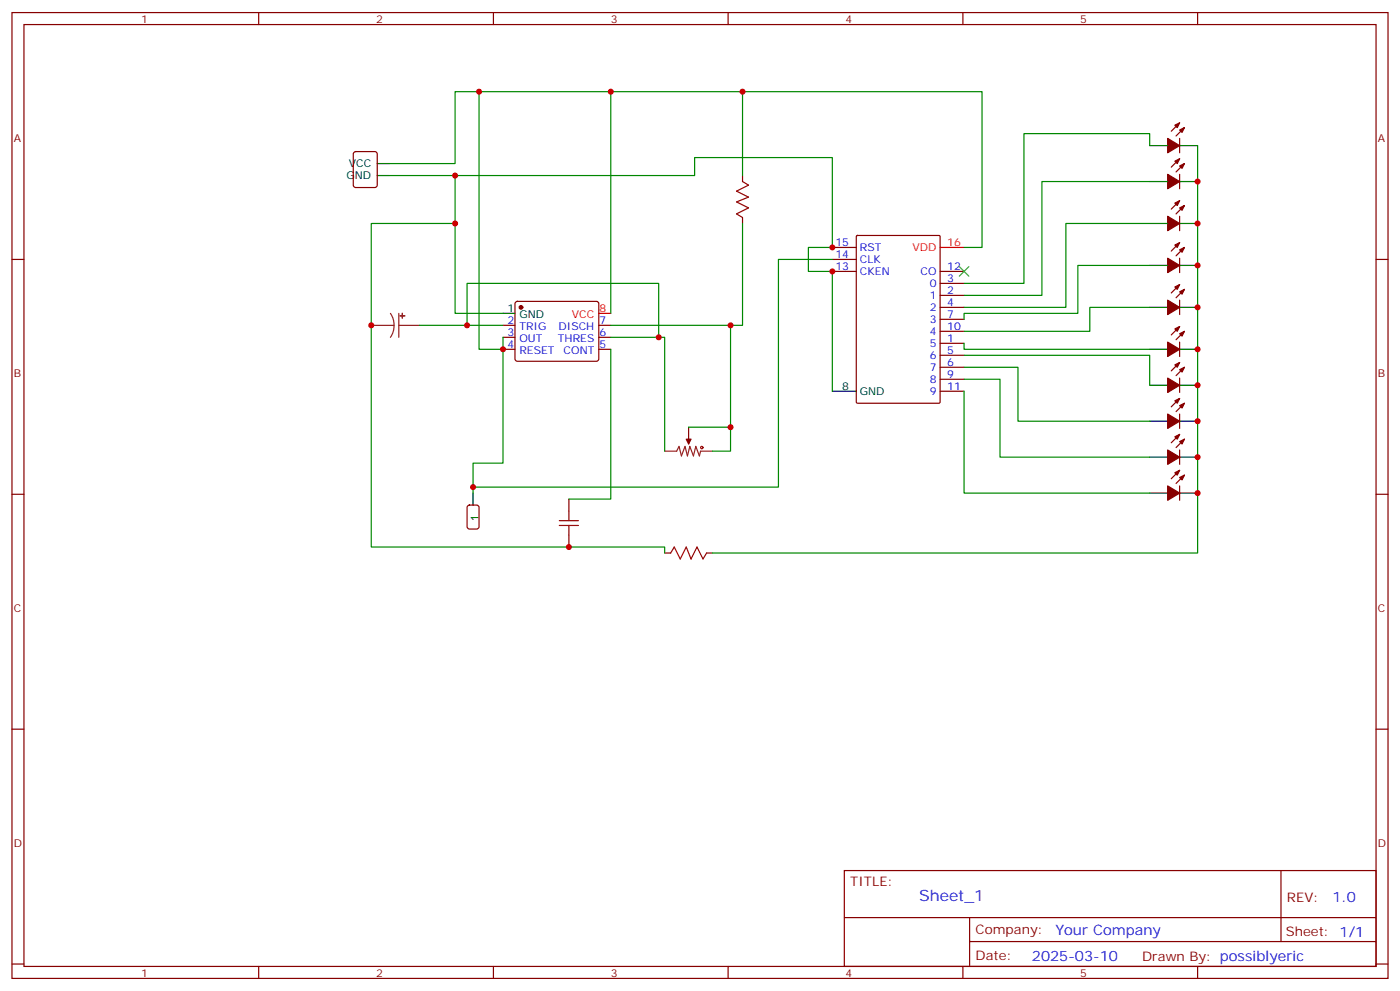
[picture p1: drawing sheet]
<svg xmlns="http://www.w3.org/2000/svg" width="412mm" height="292mm" viewBox="0 0 412 292" stroke-linecap="round" stroke-linejoin="round" font-family="sans-serif">
<g fill="none" stroke="#870000" stroke-width=".35">
<path d="M3.5 3.7h405.4v284.3h-405.4zM7.1 7.2h398.2v277.3h-398.2zM76.2 3.7v3.5M145.3 3.7v3.5M214.5 3.7v3.5M283.6 3.7v3.5M352.8 3.7v3.5M347.5 36.2l-2.5 2.4M348.9 37.6l-2.5 2.4M104.3 44.8l.5-.2h5.6l.7 .5v9.4l-.4 .7h-5.9l-.7-.5v-9.4zM218.7 51.7v1.7M347.5 40.7v4.3"/>
<path d="M347.5 51.3v4.3M347.5 46.7l-2.5 2.5M347.5 59.1l-2.5 2.5M348.9 48.2l-2.5 2.4M3.5 76.4h3.6M218.7 64v1.8M245.2 76.4h7M245.2 79.9h7M245.2 72.8h7M252.3 69.5l.3-.2h24l.3 .2v48.9l-.2 .3h-24.1l-.3-.2zM276.9 79.9h7.1M347.5 63.7v4.2"/>
<path d="M347.5 76v4.3M347.5 71.4l-2.5 2.5M348.9 60.5l-2.5 2.5M348.9 72.8l-2.5 2.5M405.3 76.4h3.6M148.2 95.8h3.5M148.2 99.3h3.5M151.9 88.9l.5-.2h23.3l.5 .2 .2 .5-.1 16.5-.6 .5-23.6-.1-.4-.6v-16.3zM176.4 95.8h3.5M176.4 99.3h3.5M276.9 87h7.1M276.9 83.4h7.1"/>
<path d="M276.9 90.5h7.1M276.9 94h7.1M276.9 97.5h7.1M347.5 88.4v4.2M347.5 83.8l-2.5 2.5M347.5 96.1l-2.5 2.5M348.9 85.2l-2.5 2.5M348.9 97.5l-2.5 2.5M148.2 102.8h3.5M176.4 102.8h3.5M276.9 101.1h7.1M276.9 104.6h7.1"/>
<path d="M276.9 108.1h7.1M276.9 111.7h7.1M276.9 115.2h7.1M347.5 100.7v4.3M347.5 111.3v4.2M347.5 106.7l-2.5 2.5M347.5 117.3l-2.5 2.5M348.9 108.1l-2.5 2.5M348.9 118.7l-2.5 2.5M202.8 125.8v3.5M347.5 121.9v4.2M347.5 132.5v4.2"/>
<path d="M347.5 127.9l-2.5 2.5M347.5 138.5l-2.5 2.4M348.9 129.3l-2.5 2.5M348.9 139.9l-2.5 2.4M3.5 145.5h3.6M167.6 146.9v3.6M167.6 157.5v3.5M347.5 143.1v4.2M405.3 145.5h3.6M195.8 162.8h1.8M208.1 162.8h1.8M3.5 214.7h3.6"/>
<path d="M405.3 214.7h3.6M248.7 256.3h156.6v28.2h-156.6zM377.3 256.3v20.9M248.7 270.1h156.5M285.6 277.2h119.6M285.6 270.1v14.2M3.5 283.8h3.6M76.2 284.5v3.5M145.3 284.5v3.5M214.5 284.5v3.5M283.6 284.5v3.5M352.8 284.5v3.5"/>
<path d="M405.3 283.8h3.6"/>
</g>
<g fill="#870000" stroke="#870000" stroke-width=".35">
<path d="M346.1 84.5l1.4-.7-.7 1.4z"/>
<path d="M347.5 85.9l1.4-.7-.7 1.4z"/>
<path d="M344 88.4l3.5 2.1-3.5 2.1z"/>
<path d="M202.1 129.3h1.5l-.8 1.4z"/>
<path d="M346.1 36.9l1.4-.7-.7 1.4z"/>
<path d="M347.5 38.3l1.4-.7-.7 1.4z"/>
<path d="M344 40.7l3.5 2.2-3.5 2.1z"/>
<path d="M346.1 47.4l1.4-.7-.7 1.5z"/>
<path d="M347.5 48.9l1.4-.7-.7 1.4z"/>
<path d="M344 51.3l3.5 2.1-3.5 2.2z"/>
<path d="M346.1 59.8l1.4-.7-.7 1.4z"/>
<path d="M347.5 61.2l1.4-.7-.7 1.4z"/>
<path d="M344 63.7l3.5 2.1-3.5 2.1z"/>
<path d="M346.1 72.1l1.4-.7-.7 1.4z"/>
<path d="M347.5 73.6l1.4-.8-.7 1.5z"/>
<path d="M344 76l3.5 2.1-3.5 2.2z"/>
<path d="M346.1 96.8l1.4-.7-.7 1.4z"/>
<path d="M347.5 98.2l1.4-.7-.7 1.5z"/>
<path d="M344 100.7l3.5 2.1-3.5 2.2z"/>
<path d="M346.1 107.4l1.4-.7-.7 1.4z"/>
<path d="M347.5 108.8l1.4-.7-.7 1.4z"/>
<path d="M344 111.3l3.5 2.1-3.5 2.1z"/>
<path d="M346.1 118l1.4-.7-.7 1.4z"/>
<path d="M347.5 119.4l1.4-.7-.7 1.4z"/>
<path d="M344 121.9l3.5 2.1-3.5 2.1z"/>
<path d="M346.1 128.6l1.4-.7-.7 1.4z"/>
<path d="M347.5 130l1.4-.7-.7 1.4z"/>
<path d="M344 132.5l3.5 2.1-3.5 2.1z"/>
<path d="M346.1 139.2l1.4-.7-.7 1.4z"/>
<path d="M347.5 140.6l1.4-.7-.7 1.4z"/>
<path d="M344 143.1l3.5 2.1-3.5 2.1z"/>
<circle cx="153.5" cy="90.5" r=".53"/>
</g>
<g fill="none" stroke="#000" stroke-width=".35">
<path d="M111.1 51.7h3.6M111.1 48.2h3.6M338.7 42.9h5.3M338.7 53.4h5.3M347.5 42.9h5.3M347.5 53.4h5.3M338.7 65.8h5.3M338.7 78.1h5.3M347.5 65.8h5.3M347.5 78.1h5.3M148.2 92.3h3.5M338.7 90.5h5.3"/>
<path d="M347.5 90.5h5.3M245.2 115.2h7M338.7 102.8h5.3M338.7 113.4h5.3M347.5 102.8h5.3M347.5 113.4h5.3M338.7 124h5.3M338.7 134.6h5.3M347.5 124h5.3M347.5 134.6h5.3M139.3 145.2v3.5M338.7 145.2h5.3"/>
<path d="M347.5 145.2h5.3"/>
</g>
<path d="M276.9 72.8h7.1M176.4 92.3h3.5" fill="none" stroke="#f00" stroke-width=".35"/>
<path d="M109.4 95.8h6.7M115 92.3l.8 1.6 .3 1.9M116.1 95.8l-.3 1.8-.8 1.7M117.5 95.8h6M117.5 92.3v7M195.8 132.8h3.5l.7-1.4 .7 2.8 1.1-2.8 .7 2.8 .7-2.8 1.1 2.8 .7-2.8 1 2.8 .4-1.4h3.5M202.8 129.3v1.4" fill="none" stroke="#8c2424" stroke-width=".35"/>
<g fill="#8c2424" stroke="#8c2424" stroke-width=".35">
<path d="M118.5 92.3v1.4z"/>
<path d="M117.8 93h1.4z"/>
</g>
<g fill="none" stroke="#a10000" stroke-width=".35">
<path d="M218.7 53.4l1.8 1.1-3.5 1.8 3.5 1.7-3.5 1.4 3.5 1.8-3.5 1.8 1.7 1M164.7 154.7h5.7M164.7 153.3h5.7M167.6 150.5v2.8M167.6 154.7v2.8M197.6 162.8l1-1.8 1.8 3.6 1.7-3.6 1.5 3.6 1.7-3.6 1.8 3.6 1-1.8"/>
<circle cx="206.7" cy="131.8" r=".35"/>
</g>
<path d="M137.8 148.9l.5-.2h2.1l.7 .4v5.9l-.5 .7-2.3 .1-.7-.5v-5.9z" fill="none" stroke="#900" stroke-width=".35"/>
<path d="M282.6 78.5l2.8 2.8M285.4 78.5l-2.8 2.8" fill="none" stroke="#3c3" stroke-width=".35"/>
<g fill="none" stroke="#008700" stroke-width=".35">
<path d="M141.1 27v75.8h7.1M179.9 27v65.3M218.7 27v24.7M114.7 48.2h19.4v-21.2h155.2v45.8h-5.3M114.7 51.7h89.9v-5.3h40.6v26.4h-7.1v7.1h7.1v35.3M134.1 51.7v40.6h14.1M338.7 42.9v-3.6h-37.1v44.1h-17.6M338.7 53.4h-31.8v33.6h-22.9M352.8 42.9v119.9h-142.9M134.1 65.8h-24.7v95.2h86.4v1.8M218.7 65.8v30h-3.5M245.2 76.4h-15.9v67h-90v1.8"/>
<path d="M338.7 65.8h-24.7v24.7h-30M338.7 78.1h-21.2v14.2h-33.5v1.7M123.5 95.8h24.7M137.6 95.8v-12.4h56.4v15.9M148.2 99.3v37h-8.9v7.1M179.9 99.3h15.9v33.5M179.9 95.8h35.3v30M338.7 90.5h-17.7v7h-37M179.9 102.8v44.1h-12.3M284 101.1v1.7h54.7M284 115.2v30h54.7M284 111.7h10.6v22.9h44.1"/>
<path d="M284 108.1h15.9v15.9h38.8M284 104.6h54.7v8.8M202.8 125.8h12.4v7h-5.3"/>
</g>
<g fill="#c00">
<circle cx="218.7" cy="27" r=".88"/>
<circle cx="179.9" cy="27" r=".88"/>
<circle cx="134.1" cy="51.7" r=".88"/>
<circle cx="134.1" cy="65.8" r=".88"/>
<circle cx="109.4" cy="95.8" r=".88"/>
<circle cx="167.6" cy="161" r=".88"/>
<circle cx="352.8" cy="90.5" r=".88"/>
<circle cx="352.8" cy="53.4" r=".88"/>
<circle cx="352.8" cy="65.8" r=".88"/>
<circle cx="352.8" cy="78.1" r=".88"/>
<circle cx="352.8" cy="102.8" r=".88"/>
<circle cx="352.8" cy="113.4" r=".88"/>
<circle cx="352.8" cy="124" r=".88"/>
<circle cx="352.8" cy="134.6" r=".88"/>
<circle cx="352.8" cy="145.2" r=".88"/>
<circle cx="245.2" cy="79.9" r=".88"/>
<circle cx="245.2" cy="72.8" r=".88"/>
<circle cx="215.2" cy="125.8" r=".88"/>
<circle cx="141.1" cy="27" r=".88"/>
<circle cx="139.3" cy="143.4" r=".88"/>
<circle cx="148.2" cy="102.8" r=".88"/>
<circle cx="215.2" cy="95.8" r=".88"/>
<circle cx="137.6" cy="95.8" r=".88"/>
<circle cx="194" cy="99.3" r=".88"/>
</g>
<text font-size="4.6" fill="#00f" x="270.8" y="265.3">Sheet_1</text>
<g font-size="4.2" fill="#00f">
<text x="392.5" y="265.6">1.0</text>
<text x="310.9" y="275.1">Your Company</text>
<text x="304" y="282.9">2025-03-10</text>
</g>
<g font-size="3.9" fill="#800">
<text x="250.5" y="260.9">TITLE:</text>
<text x="379.1" y="265.6">REV:</text>
<text x="287.4" y="275.1">Company:</text>
<text x="378.7" y="275.7">Sheet: 1/1</text>
<text x="287.4" y="282.8">Date:</text>
<text x="336.4" y="282.8">Drawn By: possiblyeric</text>
</g>
<g font-size="3.2" fill="#800">
<text x="41.6" y="6.7">1</text>
<text x="110.8" y="6.7">2</text>
<text x="179.9" y="6.7">3</text>
<text x="249.1" y="6.7">4</text>
<text x="318.2" y="6.7">5</text>
<text x="4.1" y="41.8">A</text>
<text x="405.9" y="41.8">A</text>
<text x="4.1" y="110.9">B</text>
<text x="405.9" y="110.9">B</text>
<text x="4.1" y="180.1">C</text>
<text x="405.9" y="180.1">C</text>
<text x="4.1" y="249.2">D</text>
<text x="405.9" y="249.2">D</text>
<text x="41.6" y="287.5">1</text>
<text x="110.8" y="287.5">2</text>
<text x="179.9" y="287.5">3</text>
<text x="249.1" y="287.5">4</text>
<text x="318.2" y="287.5">5</text>
</g>
<g font-size="3.2">
<text x="102.1" y="52.7">GND</text>
<text x="102.8" y="49.2">VCC</text>
<text x="149.5" y="91.9">1</text>
<text x="153" y="93.7">GND</text>
<text x="248.1" y="114.8">8</text>
<text x="253.3" y="116.2">GND</text>
<text x="140.9" y="153.3" transform="rotate(-90 140.9 153.3)">1</text>
</g>
<g font-size="3.2" fill="#00f">
<text x="246.1" y="72.5">15</text>
<text x="246.1" y="76">14</text>
<text x="253.3" y="73.9">RST</text>
<text x="253.3" y="77.4">CLK</text>
<text x="246.1" y="79.6">13</text>
<text x="253.3" y="81">CKEN</text>
<text x="271.2" y="81">CO</text>
<text x="279" y="83.1">3</text>
<text x="279" y="79.6">12</text>
<text x="273.9" y="88">1</text>
<text x="273.9" y="84.5">0</text>
<text x="279" y="86.6">2</text>
<text x="149.5" y="95.4">2</text>
<text x="176.6" y="95.4">7</text>
<text x="273.9" y="91.5">2</text>
<text x="273.9" y="95.1">3</text>
<text x="279" y="90.1">4</text>
<text x="279" y="93.7">7</text>
<text x="149.5" y="99">3</text>
<text x="153" y="97.2">TRIG</text>
<text x="153" y="100.7">OUT</text>
<text x="164.4" y="100.7">THRES</text>
<text x="164.5" y="97.2">DISCH</text>
<text x="176.6" y="99">6</text>
<text x="273.9" y="98.6">4</text>
<text x="279" y="100.7">1</text>
<text x="279" y="97.2">10</text>
<text x="149.5" y="102.5">4</text>
<text x="153" y="104.2">RESET</text>
<text x="166" y="104.2">CONT</text>
<text x="176.6" y="102.5">5</text>
<text x="273.9" y="102.1">5</text>
<text x="273.9" y="105.7">6</text>
<text x="279" y="104.2">5</text>
<text x="279" y="107.8">6</text>
<text x="273.9" y="109.2">7</text>
<text x="273.9" y="112.7">8</text>
<text x="279" y="111.3">9</text>
<text x="273.9" y="116.2">9</text>
<text x="279" y="114.8">11</text>
</g>
<g font-size="3.2" fill="#f00">
<text x="268.8" y="73.9">VDD</text>
<text x="279" y="72.5">16</text>
<text x="168.5" y="93.7">VCC</text>
<text x="176.6" y="91.9">8</text>
</g>
</svg>
